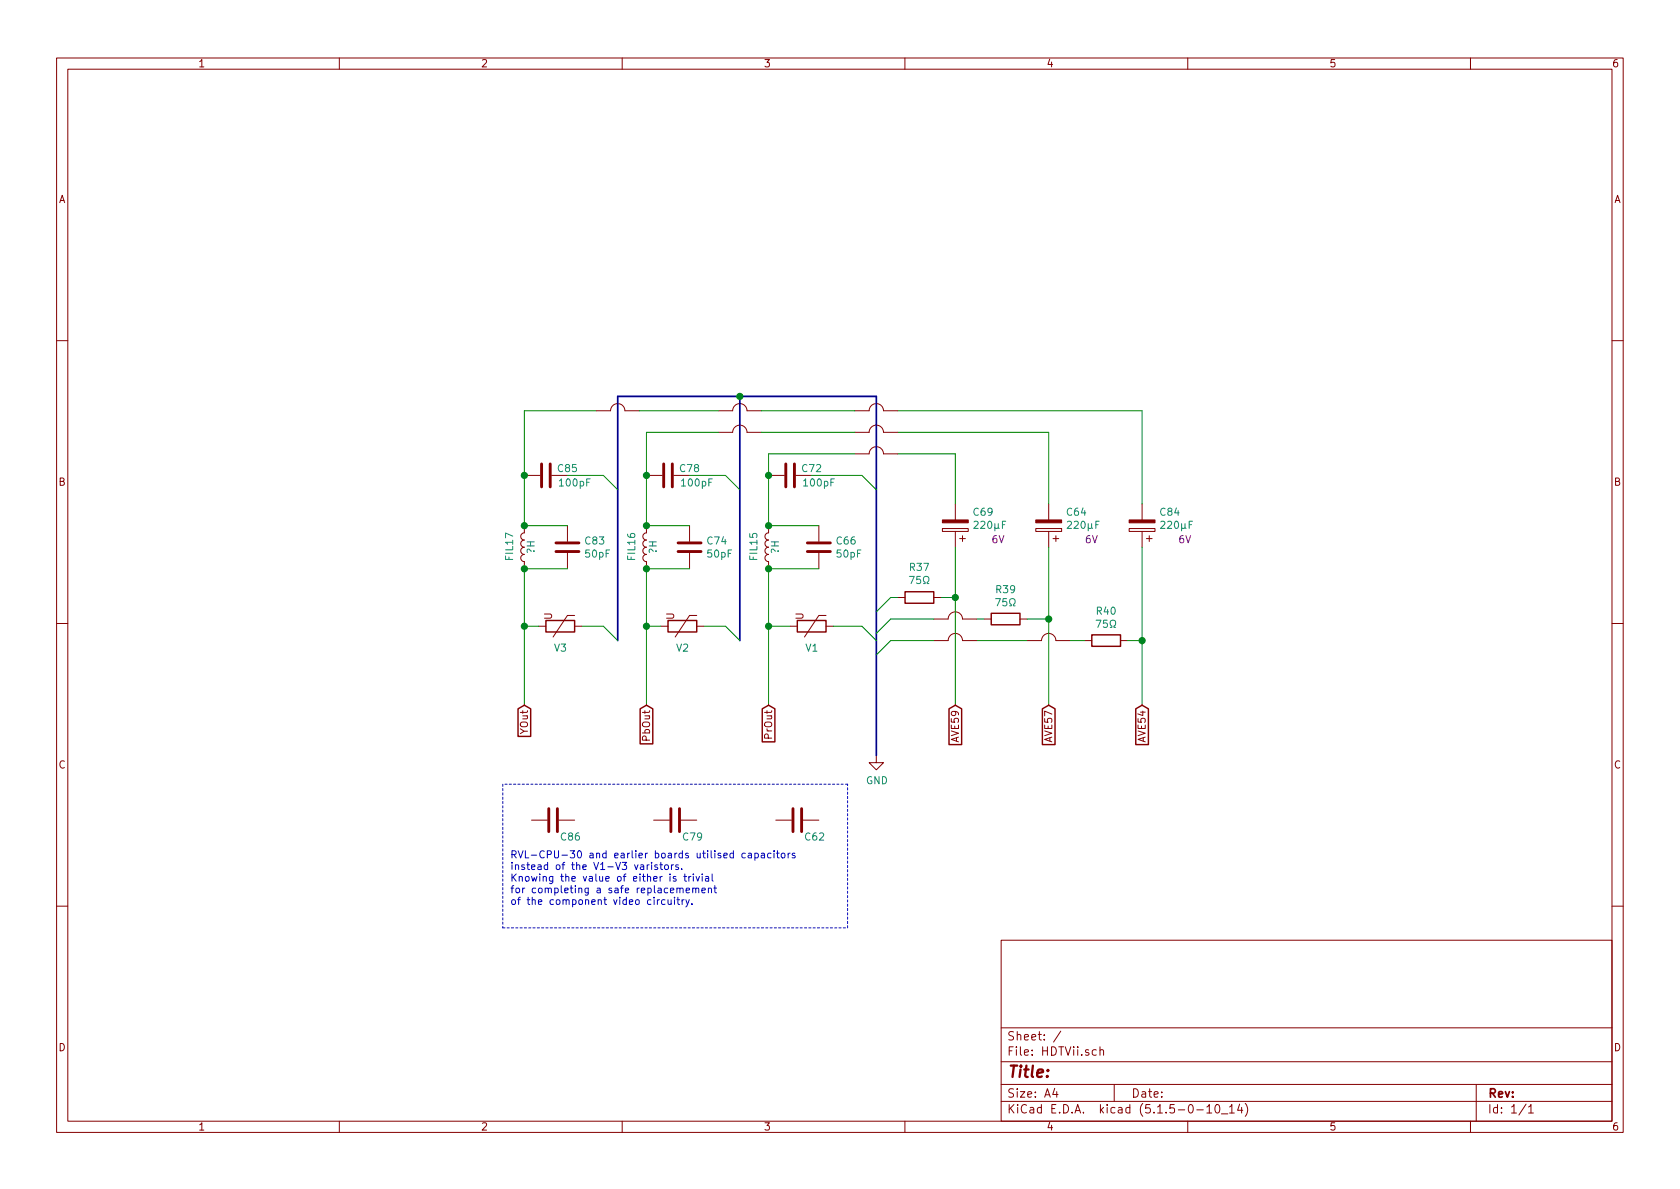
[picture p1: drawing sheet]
EESchema Schematic File Version 4
EELAYER 30 0
EELAYER END
$Descr A4 11693 8268
encoding utf-8
Sheet 1 1
Title ""
Date ""
Rev ""
Comp ""
Comment1 ""
Comment2 ""
Comment3 ""
Comment4 ""
$EndDescr
$Comp
L Device:Varistor V1
U 1 1
P 5650 4350
F 0 "V1" V 5800 4400 50  0000 R CNN
F 1 "Varistor" V 5800 4500 50  0001 R CNN
F 2 "" V 5580 4350 50  0001 C CNN
F 3 "~" H 5650 4350 50  0001 C CNN
	1    5650 4350
	0    1    1    0   
$EndComp
$Comp
L power:GND #PWR0101
U 1 1
P 6100 5250
F 0 "#PWR0101" H 6100 5000 50  0001 C CNN
F 1 "GND" H 6105 5077 50  0000 C CNN
F 2 "" H 6100 5250 50  0001 C CNN
F 3 "" H 6100 5250 50  0001 C CNN
	1    6100 5250
	1    0    0    -1  
$EndComp
Wire Wire Line
	5800 4350 6000 4350
Entry Wire Line
	6000 4350 6100 4450
$Comp
L Device:C C66
U 1 1
P 5700 3800
F 0 "C66" H 5815 3846 50  0000 L CNN
F 1 "50pF" H 5815 3755 50  0000 L CNN
F 2 "" H 5738 3650 50  0001 C CNN
F 3 "~" H 5700 3800 50  0001 C CNN
	1    5700 3800
	1    0    0    -1  
$EndComp
Wire Wire Line
	5700 3650 5350 3650
$Comp
L Device:C C72
U 1 1
P 5500 3300
F 0 "C72" V 5450 3450 50  0000 C CNN
F 1 "100pF" V 5550 3500 50  0000 C CNN
F 2 "" H 5538 3150 50  0001 C CNN
F 3 "~" H 5500 3300 50  0001 C CNN
	1    5500 3300
	0    1    1    0   
$EndComp
Wire Wire Line
	5650 3300 6000 3300
Entry Wire Line
	6000 3300 6100 3400
Wire Wire Line
	5350 3300 5350 3650
Connection ~ 5350 3650
$Comp
L Device:Varistor V2
U 1 1
P 4750 4350
F 0 "V2" V 4900 4400 50  0000 R CNN
F 1 "Varistor" V 4900 4500 50  0001 R CNN
F 2 "" V 4680 4350 50  0001 C CNN
F 3 "~" H 4750 4350 50  0001 C CNN
	1    4750 4350
	0    1    1    0   
$EndComp
$Comp
L Device:C C74
U 1 1
P 4800 3800
F 0 "C74" H 4915 3846 50  0000 L CNN
F 1 "50pF" H 4915 3755 50  0000 L CNN
F 2 "" H 4838 3650 50  0001 C CNN
F 3 "~" H 4800 3800 50  0001 C CNN
	1    4800 3800
	1    0    0    -1  
$EndComp
$Comp
L Device:C C78
U 1 1
P 4650 3300
F 0 "C78" V 4600 3450 50  0000 C CNN
F 1 "100pF" V 4700 3500 50  0000 C CNN
F 2 "" H 4688 3150 50  0001 C CNN
F 3 "~" H 4650 3300 50  0001 C CNN
	1    4650 3300
	0    1    1    0   
$EndComp
Wire Wire Line
	4800 3650 4500 3650
Wire Wire Line
	4500 3650 4500 3300
Connection ~ 4500 3650
Wire Wire Line
	4800 3950 4500 3950
Wire Wire Line
	5700 3950 5350 3950
Connection ~ 5150 2750
Wire Bus Line
	5150 2750 6100 2750
Wire Wire Line
	4900 4350 5050 4350
Wire Wire Line
	4800 3300 5050 3300
Entry Wire Line
	5050 3300 5150 3400
Entry Wire Line
	5050 4350 5150 4450
$Comp
L Device:Varistor V3
U 1 1
P 3900 4350
F 0 "V3" V 4050 4400 50  0000 R CNN
F 1 "Varistor" V 4050 4500 50  0001 R CNN
F 2 "" V 3830 4350 50  0001 C CNN
F 3 "~" H 3900 4350 50  0001 C CNN
	1    3900 4350
	0    1    1    0   
$EndComp
$Comp
L Device:C C83
U 1 1
P 3950 3800
F 0 "C83" H 4065 3846 50  0000 L CNN
F 1 "50pF" H 4065 3755 50  0000 L CNN
F 2 "" H 3988 3650 50  0001 C CNN
F 3 "~" H 3950 3800 50  0001 C CNN
	1    3950 3800
	1    0    0    -1  
$EndComp
$Comp
L Device:C C85
U 1 1
P 3800 3300
F 0 "C85" V 3750 3450 50  0000 C CNN
F 1 "100pF" V 3850 3500 50  0000 C CNN
F 2 "" H 3838 3150 50  0001 C CNN
F 3 "~" H 3800 3300 50  0001 C CNN
	1    3800 3300
	0    1    1    0   
$EndComp
Wire Wire Line
	3950 3650 3650 3650
Wire Wire Line
	3650 3650 3650 3300
Connection ~ 3650 3650
Wire Wire Line
	3950 3950 3650 3950
Wire Wire Line
	4050 4350 4200 4350
Wire Wire Line
	3950 3300 4200 3300
Entry Wire Line
	4200 3300 4300 3400
Entry Wire Line
	4200 4350 4300 4450
Wire Bus Line
	4300 2750 5150 2750
Wire Wire Line
	3650 3300 3650 2850
Connection ~ 3650 3300
Wire Wire Line
	3650 2850 4150 2850
Wire Wire Line
	4500 3300 4500 3000
Wire Wire Line
	4500 3000 5000 3000
Connection ~ 4500 3300
Wire Wire Line
	5300 3000 5950 3000
Wire Wire Line
	5350 3300 5350 3150
Wire Wire Line
	5350 3150 5950 3150
Connection ~ 5350 3300
$Comp
L Device:CP C64
U 1 1
P 7300 3650
F 0 "C64" H 7182 3559 50  0000 R CNN
F 1 "220μF" H 7182 3650 50  0000 R CNN
F 2 "" H 7338 3500 50  0001 C CNN
F 3 "~" H 7300 3650 50  0001 C CNN
F 4 "6V" H 7050 3750 50  0000 R CNN "max. Voltage"
	1    7300 3650
	-1   0    0    1   
$EndComp
$Comp
L Device:CP C84
U 1 1
P 7950 3650
F 0 "C84" H 7832 3559 50  0000 R CNN
F 1 "220μF" H 7832 3650 50  0000 R CNN
F 2 "" H 7988 3500 50  0001 C CNN
F 3 "~" H 7950 3650 50  0001 C CNN
F 4 "6V" H 7700 3750 50  0000 R CNN "max. Voltage"
	1    7950 3650
	-1   0    0    1   
$EndComp
Wire Wire Line
	6250 3150 6650 3150
Wire Wire Line
	6250 3000 7300 3000
Wire Wire Line
	7300 3000 7300 3500
Wire Wire Line
	6250 2850 7950 2850
Wire Wire Line
	7950 2850 7950 3500
Wire Wire Line
	6650 3800 6650 4150
Wire Wire Line
	7300 3800 7300 4300
Wire Wire Line
	7950 3800 7950 4450
Wire Wire Line
	6650 3150 6650 3500
$Comp
L Device:CP C69
U 1 1
P 6650 3650
F 0 "C69" H 6532 3559 50  0000 R CNN
F 1 "220μF" H 6532 3650 50  0000 R CNN
F 2 "" H 6688 3500 50  0001 C CNN
F 3 "~" H 6650 3650 50  0001 C CNN
F 4 "6V" H 6400 3750 50  0000 R CNN "max. Voltage"
	1    6650 3650
	-1   0    0    1   
$EndComp
Wire Wire Line
	4500 3950 4500 4350
Wire Wire Line
	4500 4350 4600 4350
Connection ~ 4500 4350
Wire Wire Line
	4500 4350 4500 4900
Wire Wire Line
	5350 3950 5350 4350
Wire Wire Line
	5350 4350 5500 4350
Connection ~ 5350 4350
Wire Wire Line
	5350 4350 5350 4900
Wire Wire Line
	3650 3950 3650 4350
Wire Wire Line
	3650 4350 3750 4350
Connection ~ 3650 4350
Wire Wire Line
	3650 4350 3650 4900
$Comp
L Device:R R37
U 1 1
P 6400 4150
F 0 "R37" V 6607 4150 50  0000 C CNN
F 1 "75Ω" V 6516 4150 50  0000 C CNN
F 2 "" V 6330 4150 50  0001 C CNN
F 3 "~" H 6400 4150 50  0001 C CNN
	1    6400 4150
	0    -1   -1   0   
$EndComp
Wire Wire Line
	6550 4150 6650 4150
Connection ~ 6650 4150
Wire Wire Line
	6650 4150 6650 4900
Wire Wire Line
	7150 4300 7300 4300
Connection ~ 7300 4300
Wire Wire Line
	7300 4300 7300 4900
$Comp
L Device:R R39
U 1 1
P 7000 4300
F 0 "R39" V 6793 4300 50  0000 C CNN
F 1 "75Ω" V 6884 4300 50  0000 C CNN
F 2 "" V 6930 4300 50  0001 C CNN
F 3 "~" H 7000 4300 50  0001 C CNN
	1    7000 4300
	0    1    1    0   
$EndComp
Wire Wire Line
	7950 4450 7850 4450
Connection ~ 7950 4450
Wire Wire Line
	7950 4450 7950 4900
$Comp
L Device:R R40
U 1 1
P 7700 4450
F 0 "R40" V 7493 4450 50  0000 C CNN
F 1 "75Ω" V 7584 4450 50  0000 C CNN
F 2 "" V 7630 4450 50  0001 C CNN
F 3 "~" H 7700 4450 50  0001 C CNN
	1    7700 4450
	0    1    1    0   
$EndComp
Wire Wire Line
	6250 4150 6200 4150
Wire Wire Line
	6850 4300 6800 4300
Wire Wire Line
	7550 4450 7450 4450
$Comp
L My_Library:Wire_Arc W9
U 1 1
P 7300 4450
F 0 "W9" H 7250 4400 50  0001 C CNN
F 1 "Wire_Arc" H 7300 4550 50  0001 C CNN
F 2 "" H 7300 4550 50  0001 C CNN
F 3 "" H 7300 4550 50  0001 C CNN
	1    7300 4450
	1    0    0    -1  
$EndComp
Wire Wire Line
	7150 4450 6800 4450
Wire Wire Line
	6500 4450 6200 4450
Entry Wire Line
	6200 4150 6100 4250
Entry Wire Line
	6200 4300 6100 4400
Entry Wire Line
	6200 4450 6100 4550
Wire Wire Line
	6200 4300 6500 4300
$Comp
L Device:L FIL17
U 1 1
P 3650 3800
F 0 "FIL17" V 3750 3900 50  0000 R CNN
F 1 "?H" V 3600 3850 50  0000 R CNN
F 2 "" H 3650 3800 50  0001 C CNN
F 3 "~" H 3650 3800 50  0001 C CNN
	1    3650 3800
	-1   0    0    1   
$EndComp
Connection ~ 3650 3950
$Comp
L Device:L FIL16
U 1 1
P 4500 3800
F 0 "FIL16" V 4600 3900 50  0000 R CNN
F 1 "?H" V 4450 3850 50  0000 R CNN
F 2 "" H 4500 3800 50  0001 C CNN
F 3 "~" H 4500 3800 50  0001 C CNN
	1    4500 3800
	-1   0    0    1   
$EndComp
Connection ~ 4500 3950
$Comp
L Device:L FIL15
U 1 1
P 5350 3800
F 0 "FIL15" V 5450 3900 50  0000 R CNN
F 1 "?H" V 5300 3850 50  0000 R CNN
F 2 "" H 5350 3800 50  0001 C CNN
F 3 "~" H 5350 3800 50  0001 C CNN
	1    5350 3800
	-1   0    0    1   
$EndComp
Connection ~ 5350 3950
$Comp
L Device:C C86
U 1 1
P 3850 5700
F 0 "C86" V 3965 5746 50  0000 L CNN
F 1 "50pF" H 3965 5655 50  0001 L CNN
F 2 "" H 3888 5550 50  0001 C CNN
F 3 "~" H 3850 5700 50  0001 C CNN
	1    3850 5700
	0    1    1    0   
$EndComp
$Comp
L Device:C C79
U 1 1
P 4700 5700
F 0 "C79" V 4815 5746 50  0000 L CNN
F 1 "50pF" H 4815 5655 50  0001 L CNN
F 2 "" H 4738 5550 50  0001 C CNN
F 3 "~" H 4700 5700 50  0001 C CNN
	1    4700 5700
	0    1    1    0   
$EndComp
$Comp
L Device:C C62
U 1 1
P 5550 5700
F 0 "C62" V 5665 5746 50  0000 L CNN
F 1 "50pF" H 5665 5655 50  0001 L CNN
F 2 "" H 5588 5550 50  0001 C CNN
F 3 "~" H 5550 5700 50  0001 C CNN
	1    5550 5700
	0    1    1    0   
$EndComp
Wire Notes Line
	5900 6450 5900 5450
Wire Notes Line
	5900 5450 3500 5450
Wire Notes Line
	3500 5450 3500 6450
Wire Notes Line
	3500 6450 5900 6450
$Comp
L My_Library:Wire_Arc W?
U 1 1
P 4300 2850
F 0 "W?" H 4250 2800 50  0001 C CNN
F 1 "Wire_Arc" H 4300 2950 50  0001 C CNN
F 2 "" H 4300 2950 50  0001 C CNN
F 3 "" H 4300 2950 50  0001 C CNN
	1    4300 2850
	-1   0    0    -1  
$EndComp
Wire Wire Line
	4450 2850 5000 2850
$Comp
L My_Library:Wire_Arc W?
U 1 1
P 5150 2850
F 0 "W?" H 5100 2800 50  0001 C CNN
F 1 "Wire_Arc" H 5150 2950 50  0001 C CNN
F 2 "" H 5150 2950 50  0001 C CNN
F 3 "" H 5150 2950 50  0001 C CNN
	1    5150 2850
	1    0    0    -1  
$EndComp
$Comp
L My_Library:Wire_Arc W?
U 1 1
P 5150 3000
F 0 "W?" H 5100 2950 50  0001 C CNN
F 1 "Wire_Arc" H 5150 3100 50  0001 C CNN
F 2 "" H 5150 3100 50  0001 C CNN
F 3 "" H 5150 3100 50  0001 C CNN
	1    5150 3000
	1    0    0    -1  
$EndComp
Wire Wire Line
	5300 2850 5950 2850
$Comp
L My_Library:Wire_Arc W?
U 1 1
P 6100 2850
F 0 "W?" H 6050 2800 50  0001 C CNN
F 1 "Wire_Arc" H 6100 2950 50  0001 C CNN
F 2 "" H 6100 2950 50  0001 C CNN
F 3 "" H 6100 2950 50  0001 C CNN
	1    6100 2850
	1    0    0    -1  
$EndComp
$Comp
L My_Library:Wire_Arc W?
U 1 1
P 6100 3000
F 0 "W?" H 6050 2950 50  0001 C CNN
F 1 "Wire_Arc" H 6100 3100 50  0001 C CNN
F 2 "" H 6100 3100 50  0001 C CNN
F 3 "" H 6100 3100 50  0001 C CNN
	1    6100 3000
	1    0    0    -1  
$EndComp
$Comp
L My_Library:Wire_Arc W?
U 1 1
P 6100 3150
F 0 "W?" H 6050 3100 50  0001 C CNN
F 1 "Wire_Arc" H 6100 3250 50  0001 C CNN
F 2 "" H 6100 3250 50  0001 C CNN
F 3 "" H 6100 3250 50  0001 C CNN
	1    6100 3150
	1    0    0    -1  
$EndComp
$Comp
L My_Library:Wire_Arc W?
U 1 1
P 6650 4300
F 0 "W?" H 6600 4250 50  0001 C CNN
F 1 "Wire_Arc" H 6650 4400 50  0001 C CNN
F 2 "" H 6650 4400 50  0001 C CNN
F 3 "" H 6650 4400 50  0001 C CNN
	1    6650 4300
	1    0    0    -1  
$EndComp
$Comp
L My_Library:Wire_Arc W?
U 1 1
P 6650 4450
F 0 "W?" H 6600 4400 50  0001 C CNN
F 1 "Wire_Arc" H 6650 4550 50  0001 C CNN
F 2 "" H 6650 4550 50  0001 C CNN
F 3 "" H 6650 4550 50  0001 C CNN
	1    6650 4450
	1    0    0    -1  
$EndComp
Text Notes 3550 6300 0    50   ~ 0
RVL-CPU-30 and earlier boards utilised capacitors\ninstead of the V1-V3 varistors. \nKnowing the value of either is trivial\nfor completing a safe replacemement\nof the component video circuitry.
Text GLabel 3650 4900 3    50   Input ~ 0
YOut
Wire Bus Line
	4300 2750 4300 4450
Wire Bus Line
	5150 2750 5150 4450
Wire Bus Line
	6100 2750 6100 5250
Text GLabel 4500 4900 3    50   Input ~ 0
PbOut
Text GLabel 5350 4900 3    50   Input ~ 0
PrOut
Text GLabel 6650 4900 3    50   Input ~ 0
AVE59
Text GLabel 7300 4900 3    50   Input ~ 0
AVE57
Text GLabel 7950 4900 3    50   Input ~ 0
AVE54
$EndSCHEMATC
